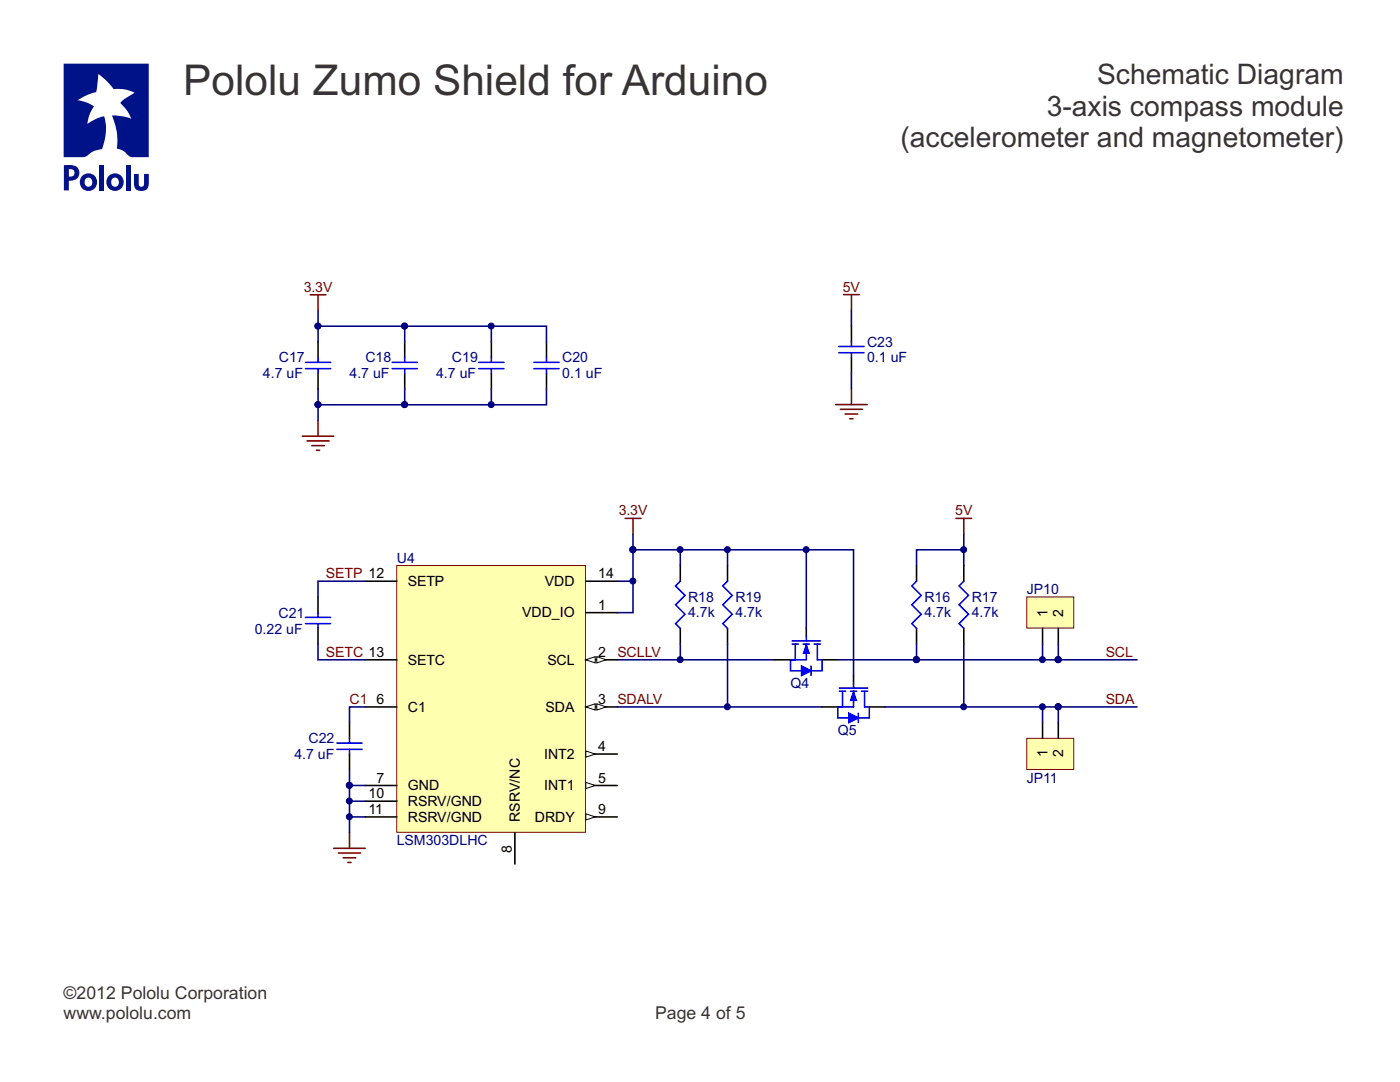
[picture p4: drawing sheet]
<svg xmlns="http://www.w3.org/2000/svg" width="279mm" height="216mm" viewBox="0 0 279 216" stroke-linecap="round" stroke-linejoin="round" font-family="sans-serif">
<path d="M63.5 68.2v3.2M63.5 74.5v3.1M80.8 68.2v3.2M80.8 74.5v3.1M98.1 68.2v3.2M98.1 74.5v3.1M109.1 68.2v3.2M109.1 74.5v3.1M169.9 65.1v3.1M169.9 71.3v3.2" fill="none" stroke="#000" stroke-width=".31"/>
<g fill="none" stroke="#00f" stroke-width=".31">
<path d="M61 72.3h5M61 73.6h5M63.5 71.4v.9M63.5 73.6v.9M78.3 72.3h5M78.3 73.6h5M80.8 71.4v.9M80.8 73.6v.9M95.5 72.3h5.1M95.5 73.6h5.1M98.1 71.4v.9M98.1 73.6v.9"/>
<path d="M106.5 72.3h5.1M106.5 73.6h5.1M109.1 71.4v.9M109.1 73.6v.9M167.4 69.1h5M167.4 70.4h5M169.9 68.2v.9M169.9 70.4v.9"/>
</g>
<g fill="none" stroke="#800000" stroke-width=".31">
<path d="M61.9 58.8h3.2M63.5 58.8v3.2M168.3 58.8h3.2M169.9 58.8v3.1M169.9 77.6v3.1M60.3 87h6.3M61.3 88h4.4M62.2 88.9h2.5M63.2 89.9h.6M63.5 83.9v3.1M166.8 80.7h6.3M167.7 81.7h4.4"/>
<path d="M168.7 82.6h2.5M169.6 83.6h.6"/>
</g>
<path d="M63.5 68.2v-3.1h45.6v3.1M63.5 77.6v3.2h45.6v-3.2M63.5 62v3.1M80.8 65.1v3.1M80.8 77.6v3.2M98.1 65.1v3.1M98.1 77.6v3.2M169.9 61.9v3.2M169.9 74.5v3.1M63.5 80.8v3.1" fill="none" stroke="#000080" stroke-width=".31"/>
<g fill="#000080" stroke="#000080" stroke-width=".2">
<circle cx="80.7" cy="80.7" r=".6"/>
<circle cx="63.4" cy="80.7" r=".6"/>
<circle cx="80.7" cy="65.1" r=".6"/>
<circle cx="63.4" cy="65.1" r=".6"/>
<circle cx="98" cy="65.1" r=".6"/>
<circle cx="98" cy="80.7" r=".6"/>
</g>
<path d="M79.2 112.8h37.6v53.3h-37.6z" fill="#ffffb0" stroke="#800000" stroke-width=".2"/>
<path d="M72.9 116h6.3M116.9 116h6.3M72.9 131.7h6.3M72.9 156.7h6.3M72.9 159.9h6.3M72.9 141.1h6.3M72.9 163h6.3M102.8 166.1v6.3M116.9 163h6.3" fill="none" stroke="#000" stroke-width=".31"/>
<path d="M116.9 162.4l1.9 .6-1.9 .6z" fill-rule="evenodd" fill="#fffcf7" stroke="#000" stroke-width=".2"/>
<path d="M116.9 141.1h6.3" fill="none" stroke="#000" stroke-width=".31"/>
<g fill="#fffcf7" stroke="#000" stroke-width=".2">
<path d="M116.9 141.1l1.9-.7v1.3z" fill-rule="evenodd"/>
<path d="M119.1 140.4l1.9 .7-1.9 .6z" fill-rule="evenodd"/>
</g>
<path d="M116.9 122.2h6.3M116.9 131.7h6.3" fill="none" stroke="#000" stroke-width=".31"/>
<g fill="#fffcf7" stroke="#000" stroke-width=".2">
<path d="M116.9 131.7l1.9-.7v1.3z" fill-rule="evenodd"/>
<path d="M119.1 131l1.9 .7-1.9 .6z" fill-rule="evenodd"/>
</g>
<path d="M116.9 156.7h6.3" fill="none" stroke="#000" stroke-width=".31"/>
<path d="M116.9 156.1l1.9 .6-1.9 .7z" fill-rule="evenodd" fill="#fffcf7" stroke="#000" stroke-width=".2"/>
<path d="M116.9 150.5h6.3" fill="none" stroke="#000" stroke-width=".31"/>
<path d="M116.9 149.8l1.9 .7-1.9 .6z" fill-rule="evenodd" fill="#fffcf7" stroke="#000" stroke-width=".2"/>
<path d="M124.8 103.4h3.1M126.3 103.4v3.2M190.8 103.4h3.1M192.3 103.4v3.2M66.6 169.3h6.3M67.5 170.2h4.5M68.5 171.2h2.5M69.4 172.1h.7M69.7 166.1v3.2" fill="none" stroke="#800000" stroke-width=".31"/>
<g fill="none" stroke="#000080" stroke-width=".31">
<path d="M72.9 116h-9.4v3.1M123.2 116h3.1M126.3 109.7v12.5h-3.1M126.3 109.7h44v25.1M126.3 106.6v3.1M135.8 109.7v3.1M145.2 109.7v3.1M192.3 109.7h-9.4v3.1M192.3 106.6v6.2M63.5 128.5v3.2h9.4M123.2 131.7h31.4M135.8 128.5v3.2"/>
<path d="M145.2 128.5v12.6M69.7 159.9h3.2M69.7 153.6v3.1M72.9 156.7h-3.2v9.4M72.9 141.1h-3.2v3.1M123.2 141.1h40.9M69.7 163h3.2"/>
</g>
<g fill="#000080" stroke="#000080" stroke-width=".2">
<circle cx="69.7" cy="156.7" r=".6"/>
<circle cx="69.7" cy="163" r=".6"/>
<circle cx="69.7" cy="159.8" r=".6"/>
<circle cx="135.7" cy="131.6" r=".6"/>
<circle cx="135.7" cy="109.7" r=".6"/>
<circle cx="145.2" cy="141" r=".6"/>
<circle cx="126.3" cy="115.9" r=".6"/>
<circle cx="126.3" cy="109.7" r=".6"/>
<circle cx="192.3" cy="109.7" r=".6"/>
<circle cx="145.2" cy="109.7" r=".6"/>
</g>
<g fill="none" stroke="#000" stroke-width=".31">
<path d="M63.5 119.1v3.1M135.8 112.8v3.2M145.2 112.8v3.2M182.9 112.8v3.2M192.3 112.8v3.2M63.5 125.4v3.1M135.8 125.4v3.1M145.2 125.4v3.1M154.6 131.7h3.2M160.9 125.4v1.5M164.1 131.7h3.1M170.3 134.8v1.6"/>
<path d="M182.9 125.4v3.1M192.3 125.4v3.1M69.7 144.2v3.1M69.7 150.5v3.1M164.1 141.1h3.1M173.5 141.1h3.1"/>
</g>
<g fill="none" stroke="#00f" stroke-width=".31">
<path d="M135.8 116l-1 .9 1.9 1.9-1.9 1.9 1.9 1.9-1.9 1.8 1 1M145.2 116l-.9 .9 1.8 1.9-1.8 1.9 1.8 1.9-1.8 1.8 .9 1M182.9 116l-.9 .9 1.9 1.9-1.9 1.9 1.9 1.9-1.9 1.8 .9 1M192.3 116l-.9 .9 1.9 1.9-1.9 1.9 1.9 1.9-1.9 1.8 .9 1M60.9 123.2h5.1M60.9 124.4h5.1M63.5 122.2v1M63.5 124.4v1M158.1 127.9h5.6M158.1 128.5h1.2M158.7 128.5v3.2M160.3 128.5h1.2"/>
<path d="M160.9 128.5v3.2h-3.1v2.1h2.2M160.9 126.9v1M161.9 132.9v1.9M162.5 128.5h1.2M163.1 128.5v3.2h1v2.1h-2.2M167.5 137.3h5.7M167.5 137.9h1.3M168.1 137.9v3.2M169.7 137.9h1.3M170.3 137.9v3.2h-3.1v2.2h2.2M170.3 136.4v.9M171.9 137.9h1.3"/>
<path d="M172.5 137.9v3.2h1v2.2h-2.2M67.2 148.3h5.1M67.2 149.5h5.1M69.7 147.3v1M69.7 149.5v1M171.3 142.3v1.9"/>
</g>
<g fill="#00f" stroke="#00f" stroke-width=".2">
<path d="M160.9 128.5l.6 1.9h-1.2z" fill-rule="evenodd"/>
<path d="M170.3 137.9l.7 1.9h-1.3z" fill-rule="evenodd"/>
</g>
<g fill="#00f" stroke="#00f" stroke-width=".31">
<path d="M160 132.9l1.9 .9-1.9 1z" fill-rule="evenodd"/>
<path d="M169.4 142.3l1.9 1-1.9 .9z" fill-rule="evenodd"/>
</g>
<path d="M204.9 119.1h9.4v6.2h-9.4z" fill="#ffffb0" stroke="#800000" stroke-width=".2"/>
<path d="M208.1 125.4v3.1M211.2 125.4v3.1" fill="none" stroke="#000" stroke-width=".31"/>
<path d="M204.9 147.3h9.4v6.2h-9.4z" fill="#ffffb0" stroke="#800000" stroke-width=".2"/>
<path d="M208.1 144.2v3.1M211.2 144.2v3.1" fill="none" stroke="#000" stroke-width=".31"/>
<path d="M160.9 109.7v15.7M167.2 131.7h59.7M182.9 128.5v3.2M192.3 128.5v12.6M208.1 128.5v3.2M211.2 128.5v3.2M176.6 141.1h50.3M208.1 141.1v3.1M211.2 141.1v3.1" fill="none" stroke="#000080" stroke-width=".31"/>
<g fill="#000080" stroke="#000080" stroke-width=".2">
<circle cx="192.3" cy="141" r=".6"/>
<circle cx="208" cy="141" r=".6"/>
<circle cx="160.9" cy="109.7" r=".6"/>
<circle cx="182.9" cy="131.6" r=".6"/>
<circle cx="211.2" cy="131.6" r=".6"/>
<circle cx="211.2" cy="141" r=".6"/>
<circle cx="208" cy="131.6" r=".6"/>
</g>
<g fill="#001287">
<path d="M12.7 12.7h17v18.7h-3.3a1.93 1.93 0 0 1-1.3-.9l-1-.7-.8-.1a12.4 12.4 0 0 0-1-6.7l2.7 .3 1.2 .4-.8-1.6-1.4-1.5 .7-.7 2.2-1.4-1.8-.6-2.4-.1-1.6-1.8-1.5-1.2-.4 3.6-1.7 .5-2 1.1 1.9 .5 1.4 .7-.9 1.6-.5 1.9 1.7-1 1.7-.5a9.7 9.7 0 0 1-.4 6.6 4.4 4.4 0 0 0-3 1.3l-.8 .3h-3.9z"/>
<path d="M19.8 32.9h1v5.1h-1z"/>
<path d="M25.1 32.9h1v5.1h-1z"/>
<path d="M26.7 34.7h1v1.9a.55 .55 0 0 0 .5 .7 .55 .55 0 0 0 .6-.7v-1.9h.9v1.8a1.48 1.48 0 0 1-1.3 1.6 1.48 1.48 0 0 1-1.6-1.2z"/>
<path d="M12.8 32.9a3.7 3.7 0 0 1 2.6 .4 1.65 1.65 0 0 1 .2 2 1.65 1.65 0 0 1-1.9 .8v1.9h-.9zM13.7 33.7v1.5a.81 .81 0 0 0 1.2-.7 .81 .81 0 0 0-1.2-.8z"/>
<path d="M15.9 36.3a1.75 1.75 0 0 1 3.5 0 1.75 1.75 0 0 1-3.5 0zM17.1 35.7a.87 .87 0 0 0-.1 1.2 .87 .87 0 0 0 1.2 .1 .87 .87 0 0 0 .1-1.2 .87 .87 0 0 0-1.2-.1z"/>
<path d="M21.2 36.3a1.75 1.75 0 0 1 3.5 0 1.75 1.75 0 0 1-3.5 0zM22.4 35.7a.87 .87 0 0 0-.1 1.2 .87 .87 0 0 0 1.2 .1 .87 .87 0 0 0 .1-1.2 .87 .87 0 0 0-1.2-.1z"/>
</g>
<text font-size="8.5" fill="#383336" x="36.6" y="18.9">Pololu Zumo Shield for Arduino</text>
<g font-size="5.6" fill="#383336">
<text x="218.9" y="16.8">Schematic Diagram</text>
<text x="208.9" y="23.1">3-axis compass module</text>
<text x="179.7" y="29.4">(accelerometer and magnetometer)</text>
</g>
<g font-size="3.5" fill="#383336">
<text x="12.7" y="199.4">©2012 Pololu Corporation</text>
<text x="12.7" y="203.4">www.pololu.com</text>
<text x="130.7" y="203.3">Page 4 of 5</text>
</g>
<g font-size="2.8" fill="#800000">
<text x="60.6" y="58.2">3.3V</text>
<text x="168.2" y="58.2">5V</text>
<text x="123.5" y="102.8">3.3V</text>
<text x="190.6" y="102.8">5V</text>
<text x="65" y="115.4">SETP 12</text>
<text x="65" y="131">SETC 13</text>
<text x="123.2" y="131">SCLLV</text>
<text x="220.7" y="131">SCL</text>
<text x="69.8" y="140.5">C1</text>
<text x="123.2" y="140.5">SDALV</text>
<text x="220.7" y="140.5">SDA</text>
</g>
<g font-size="2.8" fill="#000080">
<text x="173.1" y="69.2">C23</text>
<text x="52.5" y="75.5">4.7 uF</text>
<text x="55.6" y="72.3">C17</text>
<text x="69.8" y="75.5">4.7 uF</text>
<text x="72.9" y="72.3">C18</text>
<text x="87" y="75.5">4.7 uF</text>
<text x="90.2" y="72.3">C19</text>
<text x="112.2" y="75.5">0.1 uF</text>
<text x="112.2" y="72.3">C20</text>
<text x="173.1" y="72.3">0.1 uF</text>
<text x="79.2" y="112.3">U4</text>
<text x="204.9" y="118.5">JP10</text>
<text x="55.6" y="123.2">C21</text>
<text x="137.3" y="123.2">4.7k</text>
<text x="137.3" y="120.1">R18</text>
<text x="146.8" y="123.2">4.7k</text>
<text x="146.8" y="120.1">R19</text>
<text x="184.5" y="123.2">4.7k</text>
<text x="184.5" y="120.1">R16</text>
<text x="193.9" y="123.2">4.7k</text>
<text x="193.9" y="120.1">R17</text>
<text x="50.8" y="126.4">0.22 uF</text>
<text x="157.8" y="137.3">Q4</text>
<text x="61.6" y="148.3">C22</text>
<text x="167.2" y="146.7">Q5</text>
<text x="58.8" y="151.4">4.7 uF</text>
<text x="204.9" y="156.2">JP11</text>
<text x="79.2" y="168.7">LSM303DLHC</text>
</g>
<g font-size="2.8">
<text x="81.4" y="116.9">SETP</text>
<text x="108.7" y="116.9">VDD</text>
<text x="119.4" y="115.4">14</text>
<text x="104.2" y="123.2">VDD_IO</text>
<text x="119.4" y="121.7">1</text>
<text x="209" y="123.2" transform="rotate(-90 209 123.2)">1</text>
<text x="212.2" y="123.2" transform="rotate(-90 212.2 123.2)">2</text>
<text x="119.4" y="131">2</text>
<text x="81.4" y="132.6">SETC</text>
<text x="109.2" y="132.6">SCL</text>
<text x="75.1" y="140.5">6</text>
<text x="81.4" y="142">C1</text>
<text x="108.9" y="142">SDA</text>
<text x="119.4" y="140.5">3</text>
<text x="119.4" y="149.9">4</text>
<text x="108.6" y="151.4">INT2</text>
<text x="209" y="151.1" transform="rotate(-90 209 151.1)">1</text>
<text x="212.2" y="151.1" transform="rotate(-90 212.2 151.1)">2</text>
<text x="73.6" y="159.3">10</text>
<text x="75.1" y="156.2">7</text>
<text x="81.4" y="157.7">GND</text>
<text x="81.4" y="160.8">RSRV/GND</text>
<text x="108.6" y="157.7">INT1</text>
<text x="119.4" y="156.2">5</text>
<text x="73.6" y="162.4">11</text>
<text x="81.4" y="164">RSRV/GND</text>
<text x="103.7" y="163.9" transform="rotate(-90 103.7 163.9)">RSRV/NC</text>
<text x="106.8" y="164">DRDY</text>
<text x="119.4" y="162.4">9</text>
<text x="102.2" y="170.2" transform="rotate(-90 102.2 170.2)">8</text>
</g>
</svg>
